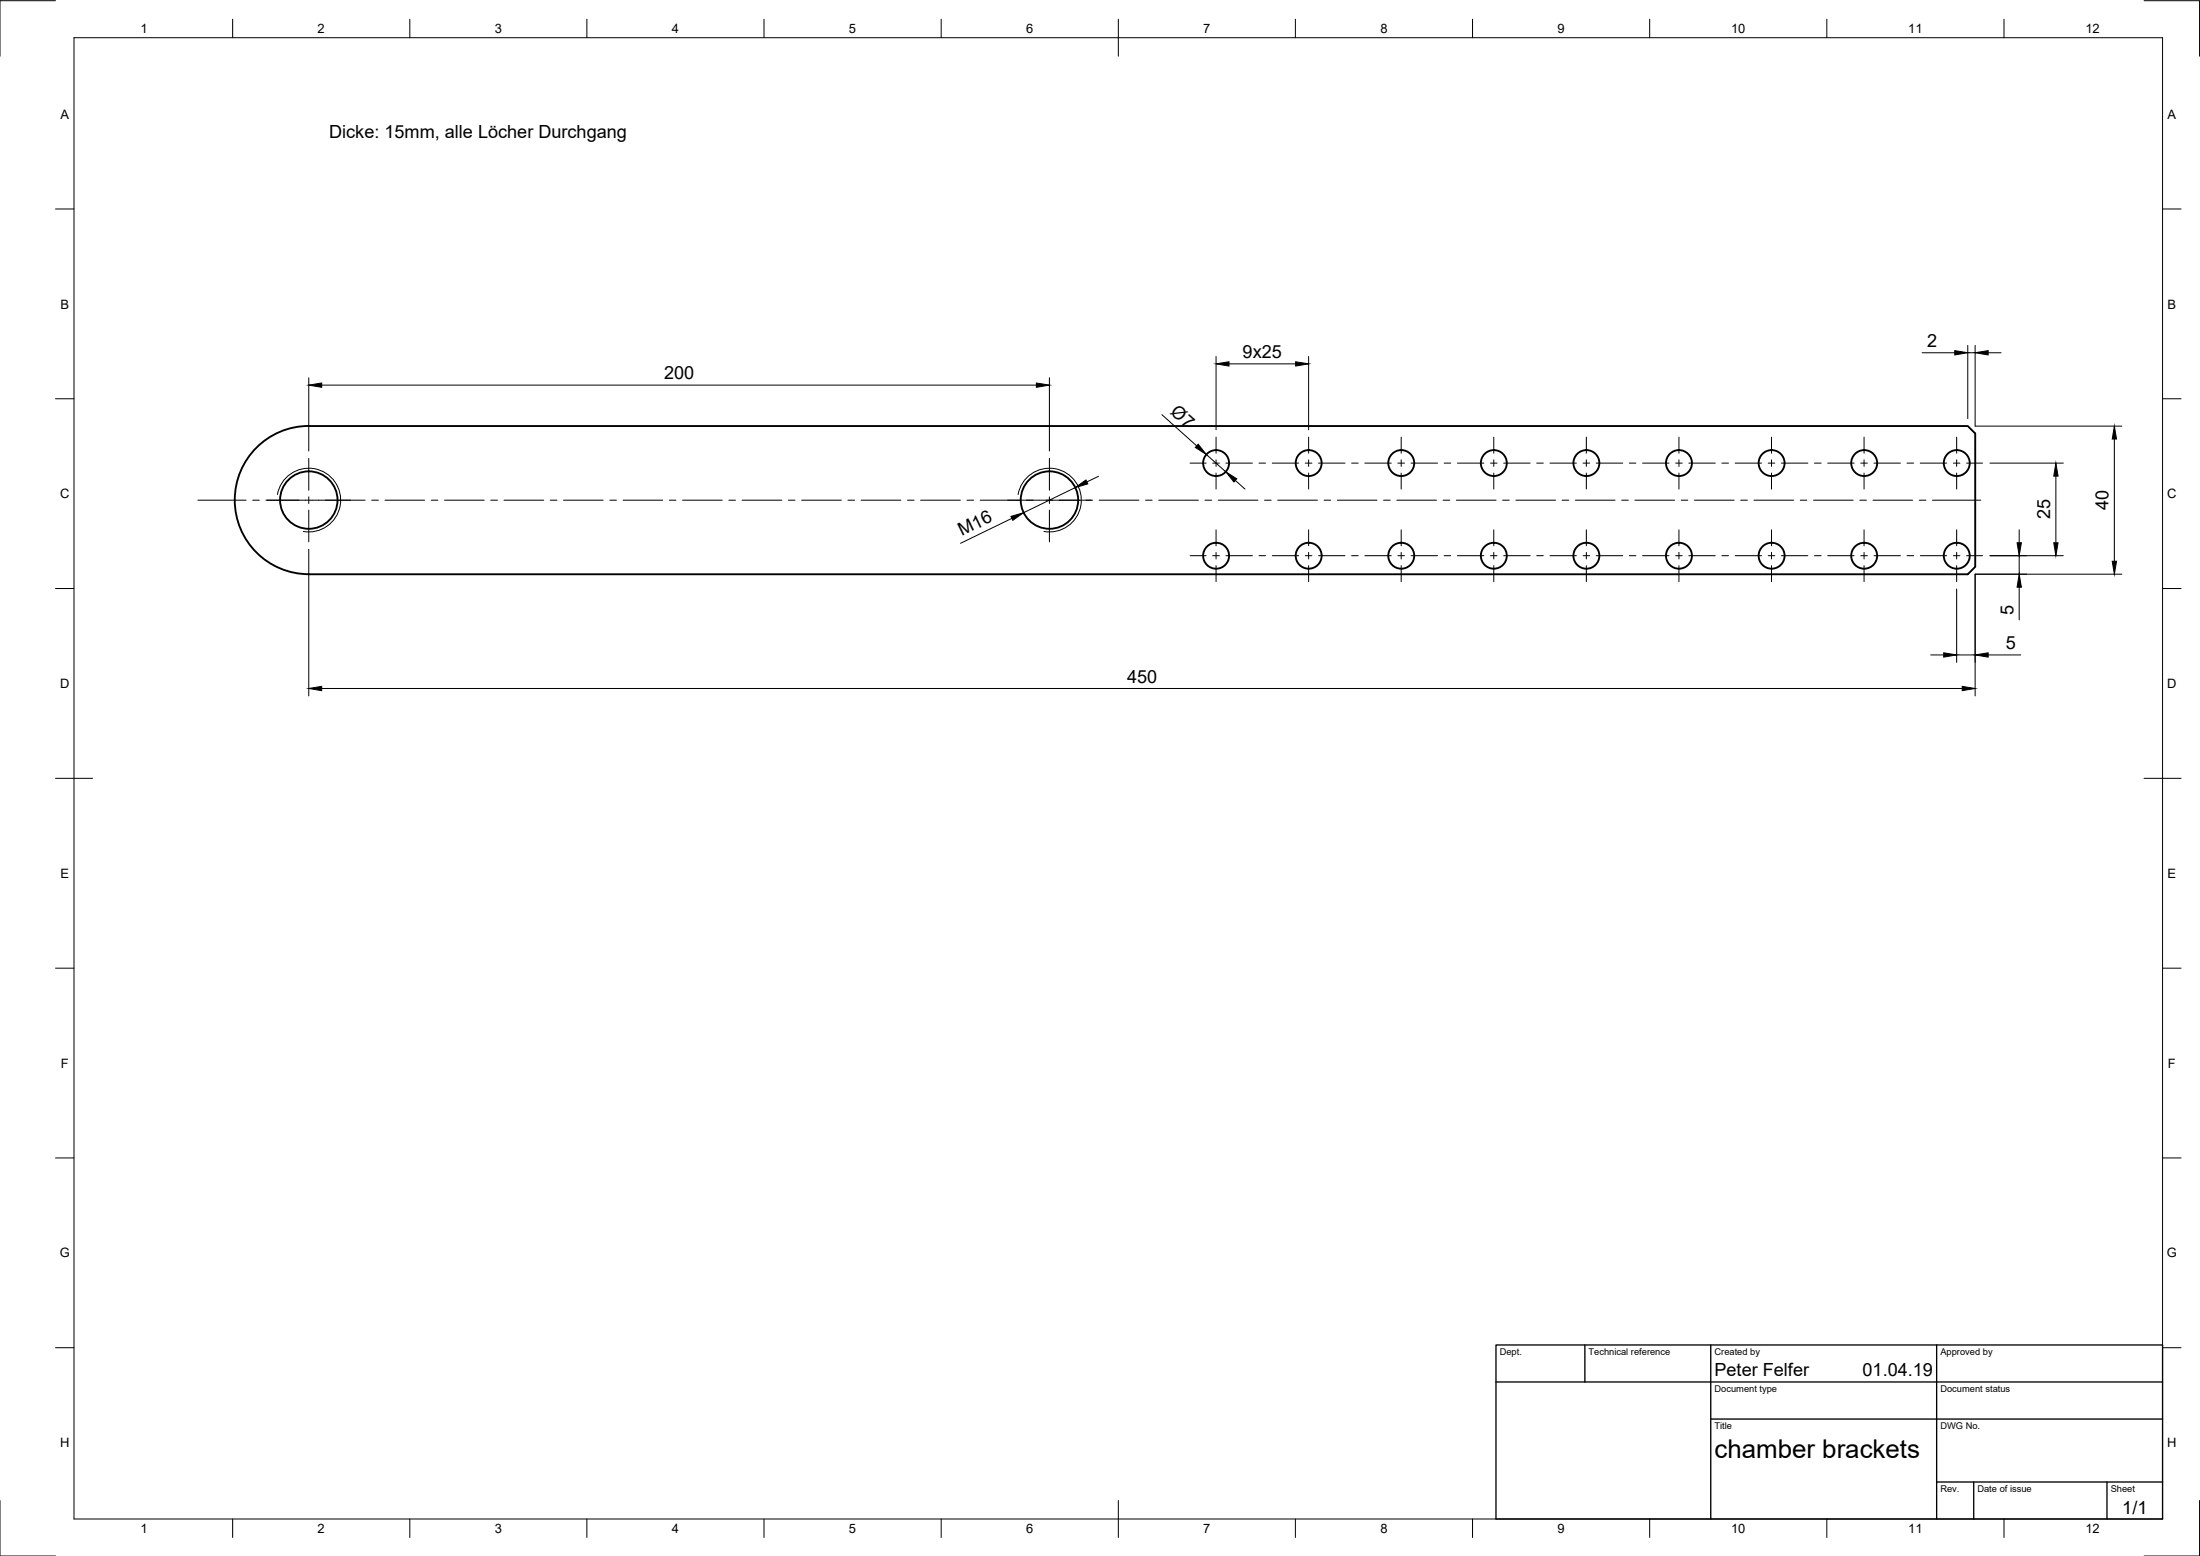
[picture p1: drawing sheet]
<svg xmlns="http://www.w3.org/2000/svg" width="594mm" height="420mm" viewBox="0 0 594 420" stroke-linecap="round" stroke-linejoin="round" font-family="sans-serif">
<!-- layer: Visible -->
<g fill="none" stroke="#000" stroke-width=".51">
<path d="M69.2 120.9a19.8 19.8 0 0 1 14.2-5.9h448l2 2.1v36l-2 2-448-.1a20 20 0 0 1-18.5-12.3 20 20 0 0 1 4.3-21.8z"/>
<circle cx="83.4" cy="135" r="7.8"/>
<circle cx="283.4" cy="135" r="7.8"/>
<circle cx="328.4" cy="125" r="3.5"/>
<circle cx="353.4" cy="125" r="3.5"/>
<circle cx="378.4" cy="125" r="3.5"/>
<circle cx="403.4" cy="125" r="3.5"/>
<circle cx="428.4" cy="125" r="3.5"/>
<circle cx="453.4" cy="125" r="3.5"/>
<circle cx="478.4" cy="125" r="3.5"/>
<circle cx="503.4" cy="125" r="3.5"/>
<circle cx="528.4" cy="125" r="3.5"/>
<circle cx="328.4" cy="150.1" r="3.5"/>
<circle cx="353.4" cy="150.1" r="3.5"/>
<circle cx="378.4" cy="150.1" r="3.5"/>
<circle cx="403.4" cy="150.1" r="3.5"/>
<circle cx="428.4" cy="150.1" r="3.5"/>
<circle cx="453.4" cy="150.1" r="3.5"/>
<circle cx="478.4" cy="150.1" r="3.5"/>
<circle cx="503.4" cy="150.1" r="3.5"/>
<circle cx="528.4" cy="150.1" r="3.5"/>
</g>
<!-- layer: Visible Narrow -->
<path d="M74.9 133.5a8.6 8.6 0 0 1 10-6.9 8.6 8.6 0 0 1 7 9.9 8.6 8.6 0 0 1-10 7M274.9 133.5a8.6 8.6 0 0 1 10-6.9 8.6 8.6 0 0 1 7 9.9 8.6 8.6 0 0 1-10 7" fill="none" stroke="#000" stroke-width=".27"/>
<!-- layer: TitleBlock -->
<path d="M404 363.2h180v47h-180zM404 373.2h180M428 363.2v10M462 363.2v47M523 363.2v47M462 383.2h122M523 400.2h61M533 400.2v10M569 400.2v10" fill="none" stroke="#000" stroke-width=".36"/>
<!-- layer: Border -->
<g fill="none" stroke="#000" stroke-width=".27">
<path d="M15 .2h-15v15M20 10.2h564v400h-564zM62.8 5.2v5M110.7 5.2v5M158.5 5.2v5M206.3 5.2v5M254.1 5.2v5M302 5.2v10M349.8 5.2v5M397.6 5.2v5M445.5 5.2v5M493.3 5.2v5"/>
<path d="M541.1 5.2v5M579 .2h15v15M15 56.4h5M584 56.4h5M15 107.7h5M584 107.7h5M15 158.9h5M584 158.9h5M15 210.2h10M579 210.2h10M15 261.4h5M584 261.4h5"/>
<path d="M15 312.7h5M584 312.7h5M15 363.9h5M584 363.9h5M0 405.2v15h15M62.8 410.2v5M110.7 410.2v5M158.5 410.2v5M206.3 410.2v5M254.1 410.2v5M302 405.2v10M349.8 410.2v5"/>
<path d="M397.6 410.2v5M445.5 410.2v5M493.3 410.2v5M541.1 410.2v5M594 405.2v15h-15"/>
</g>
<!-- layer: Smart Centers -->
<g fill="none" stroke="#000" stroke-width=".27">
<path d="M328.4 118v4.4M353.4 118v4.4M378.4 118v4.4M403.4 118v4.4M428.4 118v4.4M453.4 118v4.4M478.4 118v4.4M503.4 118v4.4M528.4 118v4.4M53.4 135.1h13M68.2 135.1h1.8M71.8 135.1h26.8"/>
<path d="M83.4 123.8v8.6M83.4 134.2v1.8M83.4 137.7v8.6M100.4 135.1h1.8M103.9 135.1h10.8M116.5 135.1h1.7M120 135.1h10.7M132.5 135.1h1.8M136.1 135.1h10.7M148.6 135.1h1.8M152.2 135.1h10.7M164.7 135.1h1.8"/>
<path d="M168.3 135.1h10.7M180.7 135.1h1.8M184.3 135.1h10.7M196.8 135.1h1.8M200.4 135.1h10.7M212.9 135.1h1.8M216.5 135.1h10.7M229 135.1h1.8M232.5 135.1h10.7M245 135.1h1.8M248.6 135.1h10.7M261.1 135.1h1.8"/>
<path d="M264.7 135.1h30.3M283.4 123.8v8.6M283.4 134.2v1.8M283.4 137.7v8.6M296.8 135.1h10.8M309.3 135.1h1.8M312.9 135.1h10.7M321.4 125.1h4.3M325.4 135.1h1.8M327.5 125.1h1.8M328.4 124.2v1.7M328.4 127.7v4.4"/>
<path d="M329 135.1h10.7M331 125.1h7.2M340 125.1h1.8M341.5 135.1h1.8M343.6 125.1h7.1M345 135.1h10.8M352.5 125.1h1.8M353.4 124.2v1.7M353.4 127.7v4.4M356 125.1h7.2M357.5 135.1h1.8M361.1 135.1h10.7"/>
<path d="M365 125.1h1.8M368.6 125.1h7.1M373.6 135.1h1.8M377.2 135.1h10.7M377.5 125.1h1.8M378.4 124.2v1.7M378.4 127.7v4.4M381 125.1h7.2M389.7 135.1h1.8M390 125.1h1.8M393.3 135.1h10.7M393.6 125.1h7.1"/>
<path d="M402.5 125.1h1.8M403.4 124.2v1.7M403.4 127.7v4.4M405.8 135.1h1.7M406 125.1h7.2M409.3 135.1h10.8M415 125.1h1.8M418.5 125.1h7.2M421.8 135.1h1.8M425.4 135.1h10.7M427.5 125.1h1.8M428.4 124.2v1.7"/>
<path d="M428.4 127.7v4.4M431 125.1h7.2M437.9 135.1h1.8M440 125.1h1.7M441.5 135.1h10.7M443.5 125.1h7.2M452.5 125.1h1.8M453.4 124.2v1.7M453.4 127.7v4.4M454 135.1h1.8M456 125.1h7.2M457.6 135.1h10.7"/>
<path d="M465 125.1h1.8M468.5 125.1h7.2M470 135.1h1.8M473.6 135.1h10.7M477.5 125.1h1.8M478.4 124.2v1.7M478.4 127.7v4.4M481 125.1h7.2M486.1 135.1h1.8M489.7 135.1h10.7M490 125.1h1.8M493.5 125.1h7.2"/>
<path d="M502.2 135.1h1.8M502.5 125.1h1.8M503.4 124.2v1.7M503.4 127.7v4.4M505.8 135.1h10.7M506.1 125.1h7.1M515 125.1h1.8M518.3 135.1h1.8M518.5 125.1h7.2M521.8 135.1h13.1M527.5 125.1h1.8M528.4 124.2v1.7"/>
<path d="M528.4 127.7v4.4M531.1 125.1h4.3M321.4 150.1h4.3M327.5 150.1h1.8M328.4 143.1v4.3M328.4 149.2v1.7M328.4 152.7v4.4M331 150.1h7.2M340 150.1h1.8M343.6 150.1h7.1M352.5 150.1h1.8M353.4 143.1v4.3"/>
<path d="M353.4 149.2v1.7M353.4 152.7v4.4M356 150.1h7.2M365 150.1h1.8M368.6 150.1h7.1M377.5 150.1h1.8M378.4 143.1v4.3M378.4 149.2v1.7M378.4 152.7v4.4M381 150.1h7.2M390 150.1h1.8M393.6 150.1h7.1"/>
<path d="M402.5 150.1h1.8M403.4 143.1v4.3M403.4 149.2v1.7M403.4 152.7v4.4M406 150.1h7.2M415 150.1h1.8M418.5 150.1h7.2M427.5 150.1h1.8M428.4 143.1v4.3M428.4 149.2v1.7M428.4 152.7v4.4M431 150.1h7.2"/>
<path d="M440 150.1h1.7M443.5 150.1h7.2M452.5 150.1h1.8M453.4 143.1v4.3M453.4 149.2v1.7M453.4 152.7v4.4M456 150.1h7.2M465 150.1h1.8M468.5 150.1h7.2M477.5 150.1h1.8M478.4 143.1v4.3M478.4 149.2v1.7"/>
<path d="M478.4 152.7v4.4M481 150.1h7.2M490 150.1h1.8M493.5 150.1h7.2M502.5 150.1h1.8M503.4 143.1v4.3M503.4 149.2v1.7M503.4 152.7v4.4M506.1 150.1h7.1M515 150.1h1.8M518.5 150.1h7.2M527.5 150.1h1.8"/>
<path d="M528.4 143.1v4.3M528.4 149.2v1.7M528.4 152.7v4.4M531.1 150.1h4.3"/>
</g>
<!-- layer: FD_Dimensions -->
<g fill="none" stroke="#000" stroke-width=".27">
<path d="M328.4 96.3v19.8M331.9 98.3h18M353.4 96.3v19.8M519 95.3h8.9M531.4 93.3v19.8M531.4 95.3h2M533.4 93.3v21.8h39.6M536.9 95.3h3.5M83.4 102v19.8M86.9 104h193M283.4 102v19.8M313.8 112l9.4 8.4"/>
<path d="M570.9 118.6v33M273.2 140l-13.8 6.7M290.4 131.7l-14 6.8M296.7 128.6l-3.2 1.5M325.8 122.7l5.2 4.7M333.6 129.7l2.6 2.4M537.4 125.1h19.8M555.2 128.6v18M83.4 148.3v39.6M528.4 159v19.9M537.4 150.1h19.8M545.3 143.1v3.5"/>
<path d="M545.3 150.1v4.9M545.3 158.6v8.8M573 155h-39.6v32.9M521.4 176.8h3.5M528.4 176.8h5M536.9 176.8h8.8M86.9 185.9h443"/>
</g>
<g fill="#000" stroke="#000" stroke-width=".27">
<path d="M328.4 98.3l3.5-.6v1.1zM349.9 97.7l3.5 .6-3.5 .5zM527.9 94.7l3.5 .6-3.5 .5zM533.4 95.3l3.5-.6v1.1zM83.4 104l3.5-.6v1.2zM279.9 103.4l3.5 .6-3.5 .6zM323.6 120l2.2 2.7-3-1.9zM570.9 115.1l.6 3.5h-1.1zM273 139.4l3.4-.9-2.9 2zM290.4 131.7l2.8-2.1 .6 1.1zM331 127.4l3 1.9-.8 .9zM555.2 125.1l.6 3.5h-1.2z"/>
<path d="M544.7 146.6h1.1l-.5 3.5zM545.3 155l.5 3.6h-1.1zM554.6 146.6h1.2l-.6 3.5zM570.4 151.6h1.1l-.6 3.4zM524.9 176.3l3.5 .5-3.5 .6zM533.4 176.8l3.5-.5v1.1zM83.4 185.9l3.5-.6v1.2zM529.9 185.3l3.5 .6-3.5 .6z"/>
</g>
<text font-size="7" x="463" y="393.7">chamber brackets</text>
<g font-size="4.9">
<text x="88.9" y="37.3">Dicke: 15mm, alle Löcher Durchgang</text>
<text x="520.4" y="93.8">2</text>
<text x="335.6" y="96.7">9x25</text>
<text x="179.3" y="102.4">200</text>
<text x="315.8" y="111.6" transform="rotate(42 315.8 111.6)">Ø7</text>
<text x="569.4" y="137.7" transform="rotate(-90 569.4 137.7)">40</text>
<text x="553.6" y="140.3" transform="rotate(-90 553.6 140.3)">25</text>
<text x="259.7" y="144.8" transform="rotate(-26 259.7 144.8)">M16</text>
<text x="543.7" y="166.1" transform="rotate(-90 543.7 166.1)">5</text>
<text x="541.7" y="175.3">5</text>
<text x="304.4" y="184.4">450</text>
<text x="463" y="371.7">Peter Felfer</text>
<text x="503" y="371.7">01.04.19</text>
<text x="573.1" y="408.8">1/1</text>
</g>
<g font-size="3.5">
<text x="37.9" y="8.9">1</text>
<text x="85.8" y="8.9">2</text>
<text x="133.6" y="8.9">3</text>
<text x="181.4" y="8.9">4</text>
<text x="229.3" y="8.9">5</text>
<text x="277.1" y="8.9">6</text>
<text x="324.9" y="8.9">7</text>
<text x="372.7" y="8.9">8</text>
<text x="420.6" y="8.9">9</text>
<text x="467.4" y="8.9">10</text>
<text x="515.3" y="8.9">11</text>
<text x="563.1" y="8.9">12</text>
<text x="16.3" y="32">A</text>
<text x="585.3" y="32">A</text>
<text x="16.3" y="83.3">B</text>
<text x="585.3" y="83.3">B</text>
<text x="16.2" y="134.6">C</text>
<text x="585.2" y="134.6">C</text>
<text x="16.2" y="185.8">D</text>
<text x="585.2" y="185.8">D</text>
<text x="16.3" y="237">E</text>
<text x="585.3" y="237">E</text>
<text x="16.4" y="288.3">F</text>
<text x="585.4" y="288.3">F</text>
<text x="16.1" y="339.6">G</text>
<text x="585.1" y="339.6">G</text>
<text x="16.2" y="390.8">H</text>
<text x="585.2" y="390.8">H</text>
<text x="37.9" y="413.9">1</text>
<text x="85.8" y="413.9">2</text>
<text x="133.6" y="413.9">3</text>
<text x="181.4" y="413.9">4</text>
<text x="229.3" y="413.9">5</text>
<text x="277.1" y="413.9">6</text>
<text x="324.9" y="413.9">7</text>
<text x="372.7" y="413.9">8</text>
<text x="420.6" y="413.9">9</text>
<text x="467.4" y="413.9">10</text>
<text x="515.3" y="413.9">11</text>
<text x="563.1" y="413.9">12</text>
</g>
<g font-size="2.5">
<text x="405" y="366">Dept.</text>
<text x="429" y="366">Technical reference</text>
<text x="463" y="366">Created by</text>
<text x="524" y="366">Approved by</text>
<text x="463" y="376">Document type</text>
<text x="524" y="376">Document status</text>
<text x="463" y="386">Title</text>
<text x="524" y="386">DWG No.</text>
<text x="524" y="403">Rev.</text>
<text x="534" y="403">Date of issue</text>
<text x="570" y="403">Sheet</text>
</g>
</svg>
